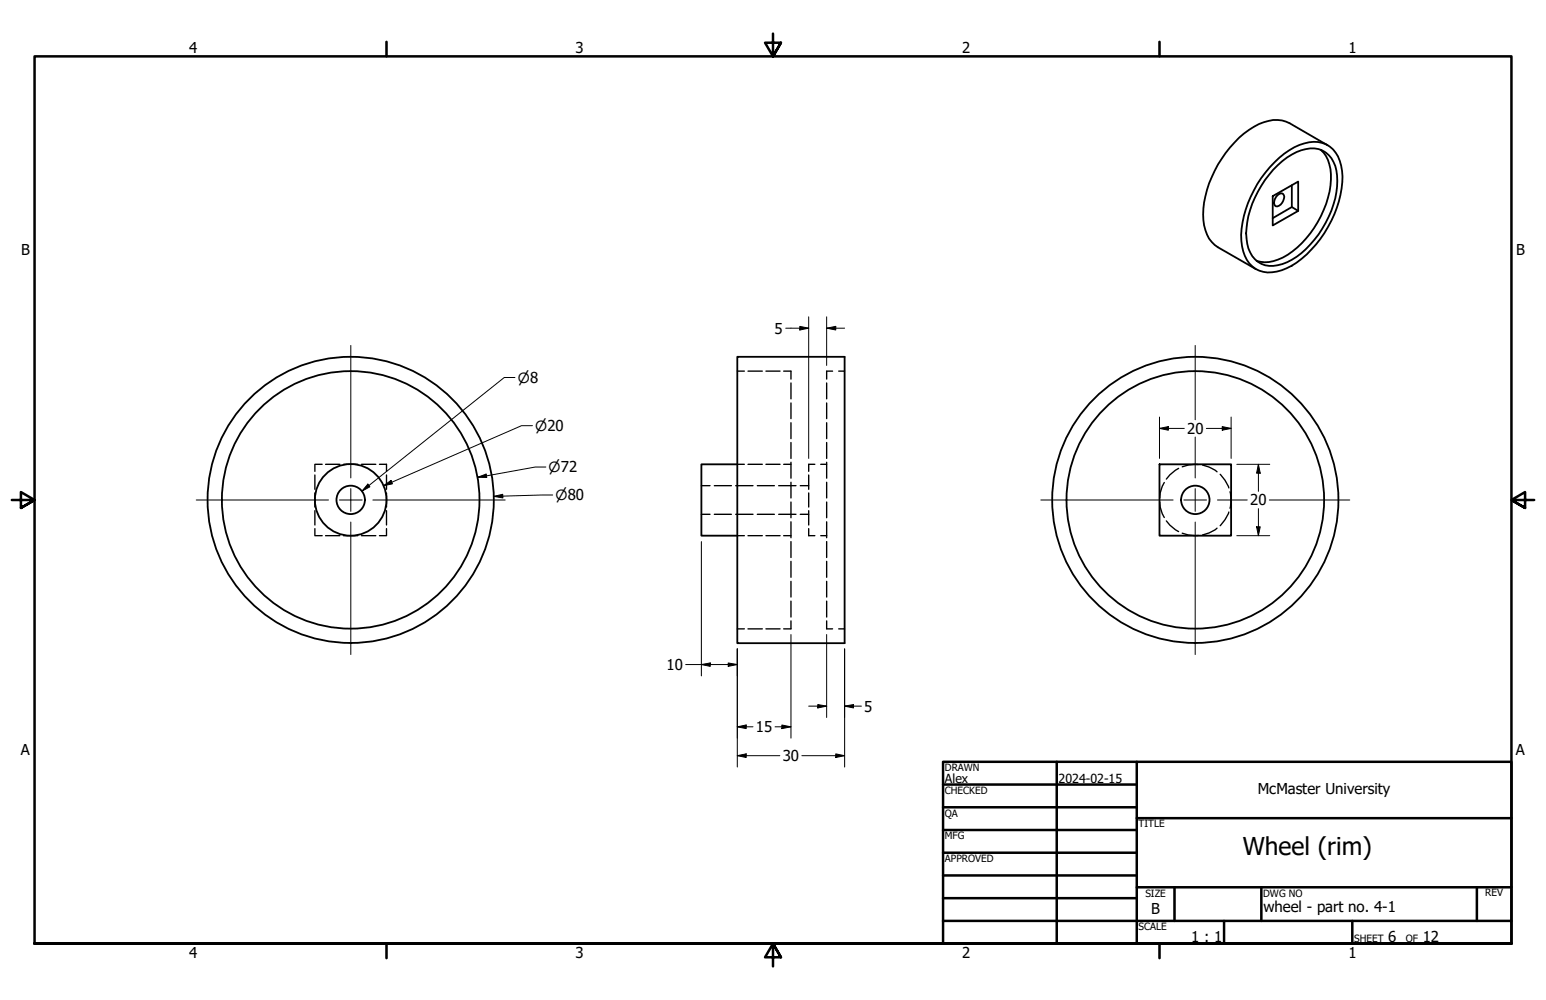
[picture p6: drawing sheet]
<svg xmlns="http://www.w3.org/2000/svg" width="432mm" height="279mm" viewBox="0 0 432 279" stroke-linecap="round" stroke-linejoin="round" font-family="sans-serif">
<!-- layer: Hidden (ANSI) -->
<g fill="none" stroke="#000" stroke-width=".38">
<path d="M205.9 103.7h2M208.9 103.7h4M213.9 103.7h4M218.9 103.7h2v2.2M220.9 107v4.4M220.9 112.6v4.4M220.9 118.1v4.5M230.9 107v4.4M230.9 112.6v4.4M230.9 118.1v4.5M232.5 103.7h-1.6v2.2M234.3 103.7h1.6"/>
<path d="M87.9 132.7v4M87.9 137.7v4M90 129.7h-2.1v2M90.9 129.7h4M95.9 129.7h4M101 129.7h4M106 129.7h1.9v2M107.9 132.7v4M107.9 137.7v4M195.9 135.7h2.4M199.5 135.7h4.8M205.5 135.7h4.8"/>
<path d="M205.9 129.7h2M208.9 129.7h4M211.5 135.7h4.8M213.9 129.7h4M217.5 135.7h4.8M218.9 129.7h2M220.9 123.6v4.5M220.9 129.2v4.4M220.9 134.7v4.4M223.5 135.7h2.4M225.9 132.7v4M225.9 137.7v4"/>
<path d="M227.6 129.7h-1.7v2M229.2 129.7h1.7M230.9 123.6v4.5M230.9 129.2v4.4M230.9 134.7v4.4M325.2 134.8l-1.2 2.9-.1 1.4M329.2 130.9l-2.4 1.8-1 1.2M334.7 129.8l-2.8 .1-1.7 .5M335.9 129.9l1.8 .6 2.2 1.3M340.8 132.5a10.5 10.5 0 0 1 2.4 3.8M343.5 137.4a8.4 8.4 0 0 1 0 4.6M87.9 147.7v2h2.1"/>
<path d="M87.9 142.7v4M90.9 149.7h4M95.9 149.7h4M101 149.7h4M107.9 147.7v2h-1.9M107.9 142.7v4M195.9 143.7h2.4M199.5 143.7h4.8M205.5 143.7h4.8M205.9 149.7h2M208.9 149.7h4M211.5 143.7h4.8"/>
<path d="M213.9 149.7h4M217.5 143.7h4.8M218.9 149.7h2M220.9 140.3v4.4M220.9 145.8v4.4M220.9 151.3v4.5M220.9 156.8v4.5M223.5 143.7h2.4M225.9 147.7v2h1.7M225.9 142.7v4M229.2 149.7h1.7M230.9 140.3v4.4"/>
<path d="M230.9 145.8v4.4M230.9 151.3v4.5M230.9 156.8v4.5M323.9 140.3l.1 1.4 1.2 2.9M325.8 145.5l1 1.2 2.4 1.8M330.2 149l1.7 .5 2.8 .1M339.9 147.6l-2.2 1.3-1.8 .6M343.2 143.1a10.5 10.5 0 0 1-2.4 3.8M205.9 175.7h2M208.9 175.7h4M213.9 175.7h4M220.9 162.4v4.4"/>
<path d="M220.9 168v4.4M220.9 173.5v2.2h-2M230.9 173.5v2.2h1.6M230.9 162.4v4.4M230.9 168v4.4M234.3 175.7h1.6"/>
</g>
<!-- layer: Visible (ANSI) -->
<g fill="none" stroke="#000" stroke-width=".51">
<path d="M355.5 54.8l7.1-4.1v8.2l-7.1 4.1zM356 45.3a16 16 0 0 1 12.2-5.6 7.6 7.6 0 0 1 6.4 6.6 24.3 24.3 0 0 1-2.7 15.4 29.3 29.3 0 0 1-12.5 13.2 8.5 8.5 0 0 1-9.6-.5 12.1 12.1 0 0 1-3-10.5 32.2 32.2 0 0 1 9.2-18.6zM356.8 54.5a1.03 1.03 0 0 1 1.4-.4 1.03 1.03 0 0 1 .4 1.5 2.39 2.39 0 0 1-2.2 2.1 1.78 1.78 0 0 1 0-2.7zM356.9 46.2a14.2 14.2 0 0 1 10.3-4.7 7.3 7.3 0 0 1 6.2 7.5 27.1 27.1 0 0 1-8.7 20.6 14.2 14.2 0 0 1-10.2 4.7 7.3 7.3 0 0 1-6.3-7.6 27.1 27.1 0 0 1 8.7-20.5zM360.8 51.8v6M362.6 58.9l-1.8-1.1-5.3 3.2M368.9 41.8a11.2 11.2 0 0 1 2.7 10.1 28.1 28.1 0 0 1-13.3 20 9.4 9.4 0 0 1-7.3 1M370.8 40.6l-10.6-6.2a9.9 9.9 0 0 0-10 1 31 31 0 0 0-14.2 24.5 10.1 10.1 0 0 0 4.2 9.2l10.6 6.1M205.9 99.7h30v80h-30zM205.9 129.7h-10v20h10M323.8 129.7h20.1v20h-20.1z"/>
<circle cx="97.9" cy="139.7" r="4"/>
<circle cx="97.9" cy="139.7" r="40"/>
<circle cx="97.9" cy="139.7" r="10"/>
<circle cx="98" cy="139.7" r="36"/>
<circle cx="333.9" cy="139.7" r="40"/>
<circle cx="333.9" cy="139.7" r="4"/>
<circle cx="333.9" cy="139.7" r="36"/>
</g>
<!-- layer: Border (ANSI) -->
<g fill="none" stroke="#000" stroke-width=".7">
<path d="M107.9 11.7v4M215.9 9.4v6.3l-2.2-3.8h4.4l-2.2 3.8 2.2-3.8M323.8 11.7v4M3.3 139.7h6.4l-3.9-2.2v4.4l3.9-2.2-3.9 2.2M428.5 139.7h-6.4l3.9-2.2v4.4l-3.9-2.2 3.9 2.2M263.4 212.9h158.7v50.8h-158.7zM263.4 219.2h54.1M295.1 212.9v50.8M317.5 212.9v50.8M263.4 225.6h54.1M263.4 231.9h54.1M263.4 238.3h54.1"/>
<path d="M317.5 228.6h104.6M263.4 244.6h54.1M263.4 251h54.1M263.4 257.3h158.7M317.5 247.9h104.6M328 247.9v9.4M341.9 257.3v6.4M352.3 247.9v9.4M377.7 257.3v6.4M412.5 247.9v9.4M9.7 263.7v-248h412.4v248h-412.4h412.4M107.9 263.7v4"/>
<path d="M218.1 267.5l-2.2-3.8 2.2 3.8h-4.4l2.2-3.8v6.3M323.8 263.7v4"/>
</g>
<!-- layer: Dimension (ANSI) -->
<g fill="none" stroke="#000" stroke-width=".28">
<path d="M219.5 91.7h6.4M223.4 91.2l2.5 .5-2.5 .5zM225.9 88.5v39.6M230.9 91.7l2.5-.5v1zM230.9 88.5v13.6M230.9 91.7h5M143.8 105.5h-3l-39.7 31.7M148.7 118.9h-3l-38.6 16.8M323.8 119.7l2.5-.5v1zM323.8 119.7h7M323.8 116.5v11.6M336.9 119.7h7"/>
<path d="M341.4 119.2l2.5 .5-2.5 .5zM343.9 116.5v11.6M102.7 135.3l.6 .7-2.2 1.2zM107.1 135.7l2.1-1.5 .4 1zM133.4 133.3l2.4-.8 .2 .9zM137.9 138.7l2.5-.6 .1 1zM152.5 130.5h-3l-16.1 2.8M154.4 138.3l-16.5 .4M345.4 129.7h9.2M351.5 129.7l.5 2.5h-1zM351.5 129.7v7.6M195.9 151.3v37.5"/>
<path d="M345.4 149.7h9.2M351 147.2h1l-.5 2.5zM351.5 142.1v7.6M220.9 177.3v28.9M230.9 177.3v23.2M191.5 185.7h14.4M195.9 185.7l2.5-.5v1zM203.4 185.2l2.5 .5-2.5 .5zM205.9 181.3v33M225.9 197.3h5M228.4 196.8l2.5 .5-2.5 .5zM235.9 197.3l2.5-.5v1z"/>
<path d="M235.9 181.3v33M235.9 197.3h4.7M205.9 211.1l2.5-.5v1zM205.9 203.1l2.5-.5v1zM205.9 211.1h11.9M205.9 203.1h4.4M216.5 203.1h4.4M218.4 202.6l2.5 .5-2.5 .5zM224 211.1h11.9M233.4 210.6l2.5 .5-2.5 .5z"/>
</g>
<g fill="#000">
<path d="M223.4 91.2l2.5 .5-2.5 .5zM230.9 91.7l2.5-.5v1zM323.8 119.7l2.5-.5v1zM102.7 135.3l.6 .7-2.2 1.2zM107.1 135.7l2.1-1.5 .4 1zM133.4 133.3l2.4-.8 .2 .9zM137.9 138.7l2.5-.6 .1 1zM341.4 119.2l2.5 .5-2.5 .5zM351.5 129.7l.5 2.5h-1zM351 147.2h1l-.5 2.5zM195.9 185.7l2.5-.5v1zM203.4 185.2l2.5 .5-2.5 .5z"/>
<path d="M228.4 196.8l2.5 .5-2.5 .5zM235.9 197.3l2.5-.5v1zM205.9 211.1l2.5-.5v1zM205.9 203.1l2.5-.5v1zM218.4 202.6l2.5 .5-2.5 .5zM233.4 210.6l2.5 .5-2.5 .5z"/>
</g>
<!-- layer: Center Mark (ANSI) -->
<g fill="none" stroke="#000" stroke-width=".28">
<path d="M98 96.5v37M333.8 96.5v20.8M54.8 139.7h37M94.8 139.7h6.4M98 136.5v6.4M104.1 139.7h37M290.7 139.7h37M330.6 139.7h6.4M333.8 136.5v6.4M333.8 122.1v11.4M340 139.7h8.4M354.5 139.7h22.5"/>
<path d="M98 145.9v37M333.8 145.9v37"/>
</g>
<text font-size="6.9" x="347.1" y="239">Wheel (rim)</text>
<g font-size="4.2">
<text x="52.8" y="14.7">4</text>
<text x="160.8" y="14.7">3</text>
<text x="268.7" y="14.7">2</text>
<text x="376.7" y="14.7">1</text>
<text x="5.9" y="71.4">B</text>
<text x="423.5" y="71.4">B</text>
<text x="216.3" y="93.2">5</text>
<text x="331.5" y="121.2">20</text>
<text x="349.2" y="141.2">20</text>
<text x="186.1" y="187.2">10</text>
<text x="241.4" y="198.8">5</text>
<text x="211.1" y="204.5">15</text>
<text x="5.8" y="211.1">A</text>
<text x="218.6" y="212.7">30</text>
<text x="423.4" y="211.1">A</text>
<text x="351.3" y="221.9">McMaster University</text>
<text x="321.5" y="255.4">B</text>
<text x="352.9" y="254.8">wheel - part no. 4-1</text>
<text x="332.7" y="263.1">1 : 1</text>
<text x="387.7" y="263.1">6</text>
<text x="397.4" y="263.1">12</text>
<text x="52.8" y="267.7">4</text>
<text x="160.8" y="267.7">3</text>
<text x="268.7" y="267.7">2</text>
<text x="376.7" y="267.7">1</text>
</g>
<g font-size="3.9">
<text x="144.7" y="107">⌀8</text>
<text x="149.5" y="120.4">⌀20</text>
<text x="153.2" y="132">⌀72</text>
<text x="155.1" y="139.8">⌀80</text>
</g>
<g font-size="3.5">
<text x="263.9" y="218.6">Alex</text>
<text x="295.7" y="218.6">2024-02-15</text>
</g>
<g font-size="2.8">
<text x="263.9" y="215.4">DRAWN</text>
<text x="263.9" y="221.8">CHECKED</text>
<text x="263.9" y="228.2">QA</text>
<text x="318" y="231.1">TITLE</text>
<text x="263.9" y="234.5">MFG</text>
<text x="263.9" y="240.9">APPROVED</text>
<text x="319.9" y="250.5">SIZE</text>
<text x="352.8" y="250.5">DWG NO</text>
<text x="414.8" y="250.4">REV</text>
<text x="318" y="259.9">SCALE</text>
<text x="378.2" y="263.1">SHEET</text>
<text x="392.6" y="263.1">OF</text>
</g>
</svg>
